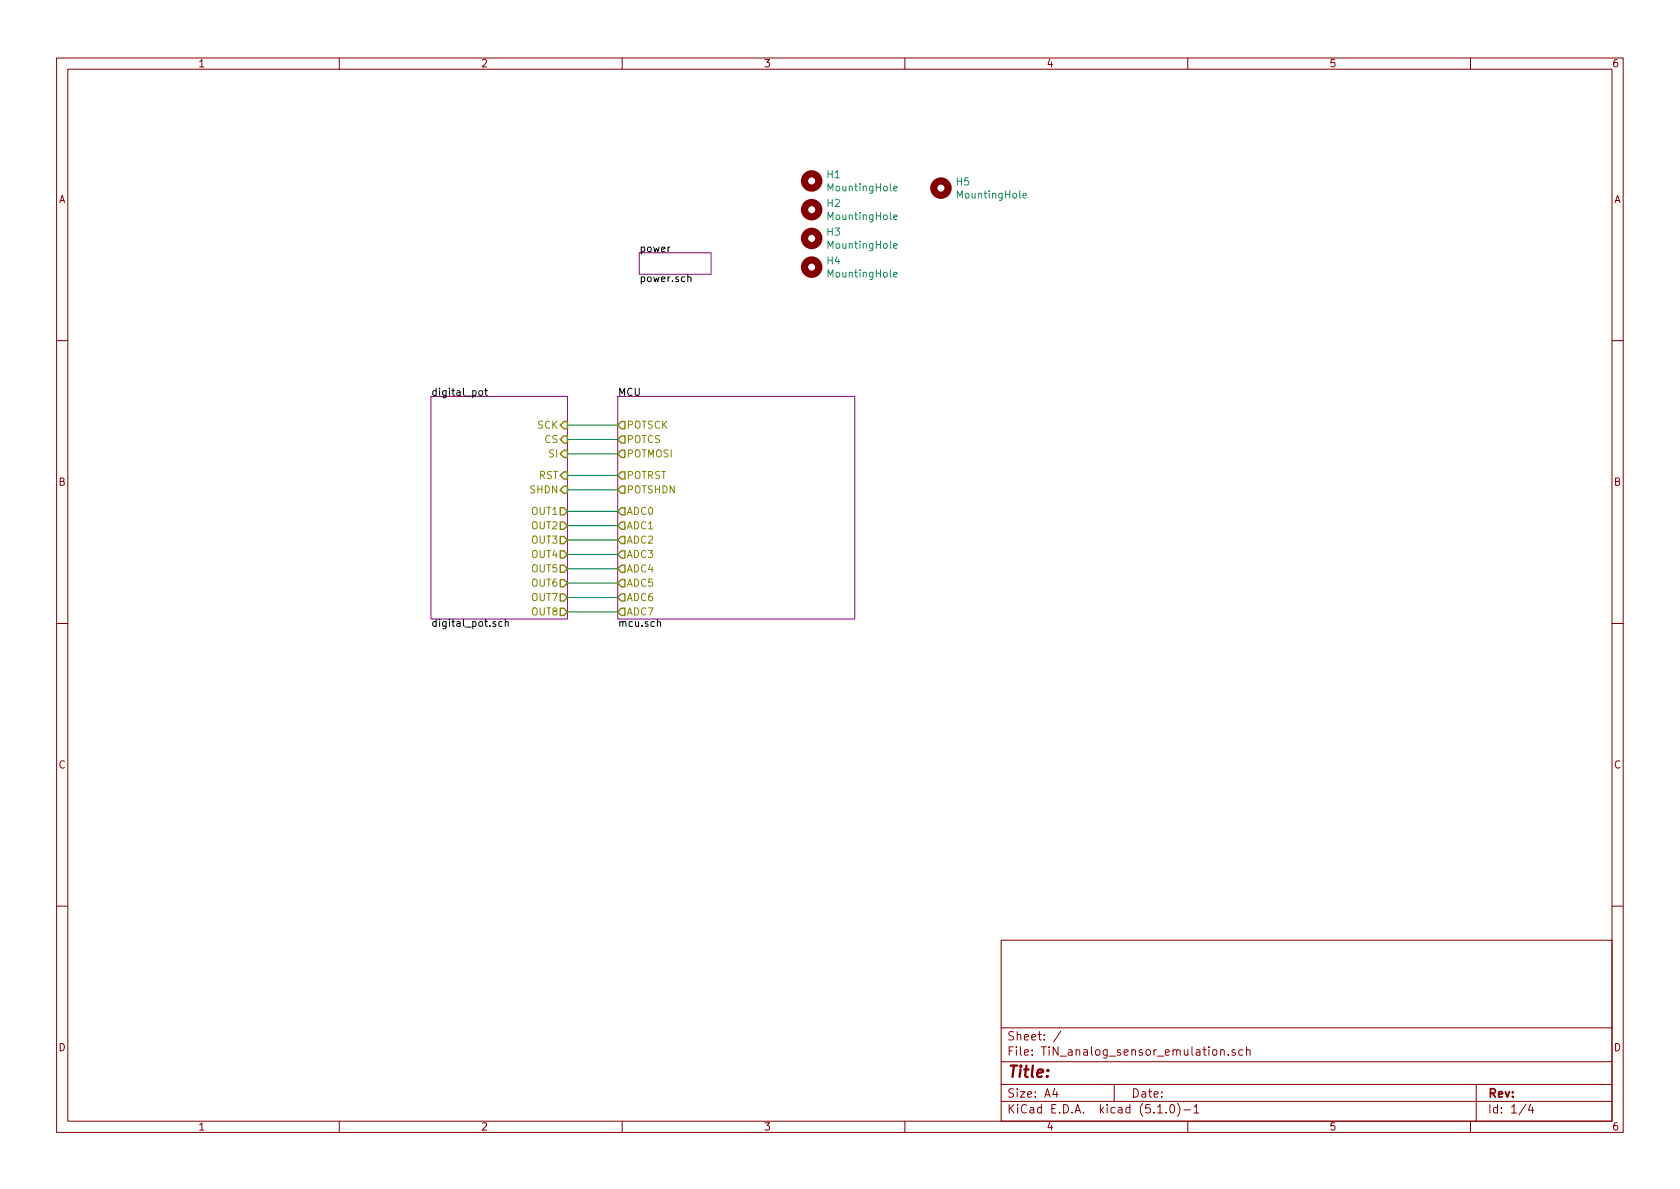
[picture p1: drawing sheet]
EESchema Schematic File Version 4
LIBS:TiN_analog_sensor_emulation-cache
EELAYER 29 0
EELAYER END
$Descr A4 11693 8268
encoding utf-8
Sheet 1 4
Title ""
Date ""
Rev ""
Comp ""
Comment1 ""
Comment2 ""
Comment3 ""
Comment4 ""
$EndDescr
$Sheet
S 4300 2750 1650 1550
U 5CDEAB6D
F0 "MCU" 50
F1 "mcu.sch" 50
F2 "POTSCK" O L 4300 2950 50 
F3 "POTMOSI" O L 4300 3150 50 
F4 "POTCS" O L 4300 3050 50 
F5 "ADC0" O L 4300 3550 50 
F6 "ADC1" O L 4300 3650 50 
F7 "ADC2" O L 4300 3750 50 
F8 "ADC3" O L 4300 3850 50 
F9 "ADC4" O L 4300 3950 50 
F10 "ADC5" O L 4300 4050 50 
F11 "ADC7" O L 4300 4250 50 
F12 "ADC6" O L 4300 4150 50 
F13 "POTRST" O L 4300 3300 50 
F14 "POTSHDN" O L 4300 3400 50 
$EndSheet
$Sheet
S 3000 2750 950  1550
U 5CDEABB2
F0 "digital_pot" 50
F1 "digital_pot.sch" 50
F2 "SCK" I R 3950 2950 50 
F3 "CS" I R 3950 3050 50 
F4 "SI" I R 3950 3150 50 
F5 "RST" I R 3950 3300 50 
F6 "SHDN" I R 3950 3400 50 
F7 "OUT1" O R 3950 3550 50 
F8 "OUT2" O R 3950 3650 50 
F9 "OUT3" O R 3950 3750 50 
F10 "OUT5" O R 3950 3950 50 
F11 "OUT4" O R 3950 3850 50 
F12 "OUT6" O R 3950 4050 50 
F13 "OUT7" O R 3950 4150 50 
F14 "OUT8" O R 3950 4250 50 
$EndSheet
$Sheet
S 4450 1750 500  150 
U 5CDEEC5A
F0 "power" 50
F1 "power.sch" 50
$EndSheet
Wire Wire Line
	3950 4250 4300 4250
Wire Wire Line
	3950 4150 4300 4150
Wire Wire Line
	4300 4050 3950 4050
Wire Wire Line
	3950 3950 4300 3950
Wire Wire Line
	4300 3850 3950 3850
Wire Wire Line
	3950 3750 4300 3750
Wire Wire Line
	4300 3650 3950 3650
Wire Wire Line
	3950 3550 4300 3550
Wire Wire Line
	3950 2950 4300 2950
Wire Wire Line
	3950 3050 4300 3050
Wire Wire Line
	3950 3150 4300 3150
Wire Wire Line
	3950 3300 4300 3300
Wire Wire Line
	4300 3400 3950 3400
$Comp
L Mechanical:MountingHole H4
U 1 1
P 5650 1850
F 0 "H4" H 5750 1896 50  0000 L CNN
F 1 "MountingHole" H 5750 1805 50  0000 L CNN
F 2 "MountingHole:MountingHole_3.2mm_M3" H 5650 1850 50  0001 C CNN
F 3 "~" H 5650 1850 50  0001 C CNN
	1    5650 1850
	1    0    0    -1  
$EndComp
$Comp
L Mechanical:MountingHole H3
U 1 1
P 5650 1650
F 0 "H3" H 5750 1696 50  0000 L CNN
F 1 "MountingHole" H 5750 1605 50  0000 L CNN
F 2 "MountingHole:MountingHole_3.2mm_M3" H 5650 1650 50  0001 C CNN
F 3 "~" H 5650 1650 50  0001 C CNN
	1    5650 1650
	1    0    0    -1  
$EndComp
$Comp
L Mechanical:MountingHole H2
U 1 1
P 5650 1450
F 0 "H2" H 5750 1496 50  0000 L CNN
F 1 "MountingHole" H 5750 1405 50  0000 L CNN
F 2 "MountingHole:MountingHole_3.2mm_M3" H 5650 1450 50  0001 C CNN
F 3 "~" H 5650 1450 50  0001 C CNN
	1    5650 1450
	1    0    0    -1  
$EndComp
$Comp
L Mechanical:MountingHole H1
U 1 1
P 5650 1250
F 0 "H1" H 5750 1296 50  0000 L CNN
F 1 "MountingHole" H 5750 1205 50  0000 L CNN
F 2 "MountingHole:MountingHole_3.2mm_M3" H 5650 1250 50  0001 C CNN
F 3 "~" H 5650 1250 50  0001 C CNN
	1    5650 1250
	1    0    0    -1  
$EndComp
$Comp
L Mechanical:MountingHole H5
U 1 1
P 6550 1300
F 0 "H5" H 6650 1346 50  0000 L CNN
F 1 "MountingHole" H 6650 1255 50  0000 L CNN
F 2 "MountingHole:MountingHole_3.2mm_M3" H 6550 1300 50  0001 C CNN
F 3 "~" H 6550 1300 50  0001 C CNN
	1    6550 1300
	1    0    0    -1  
$EndComp
$EndSCHEMATC
